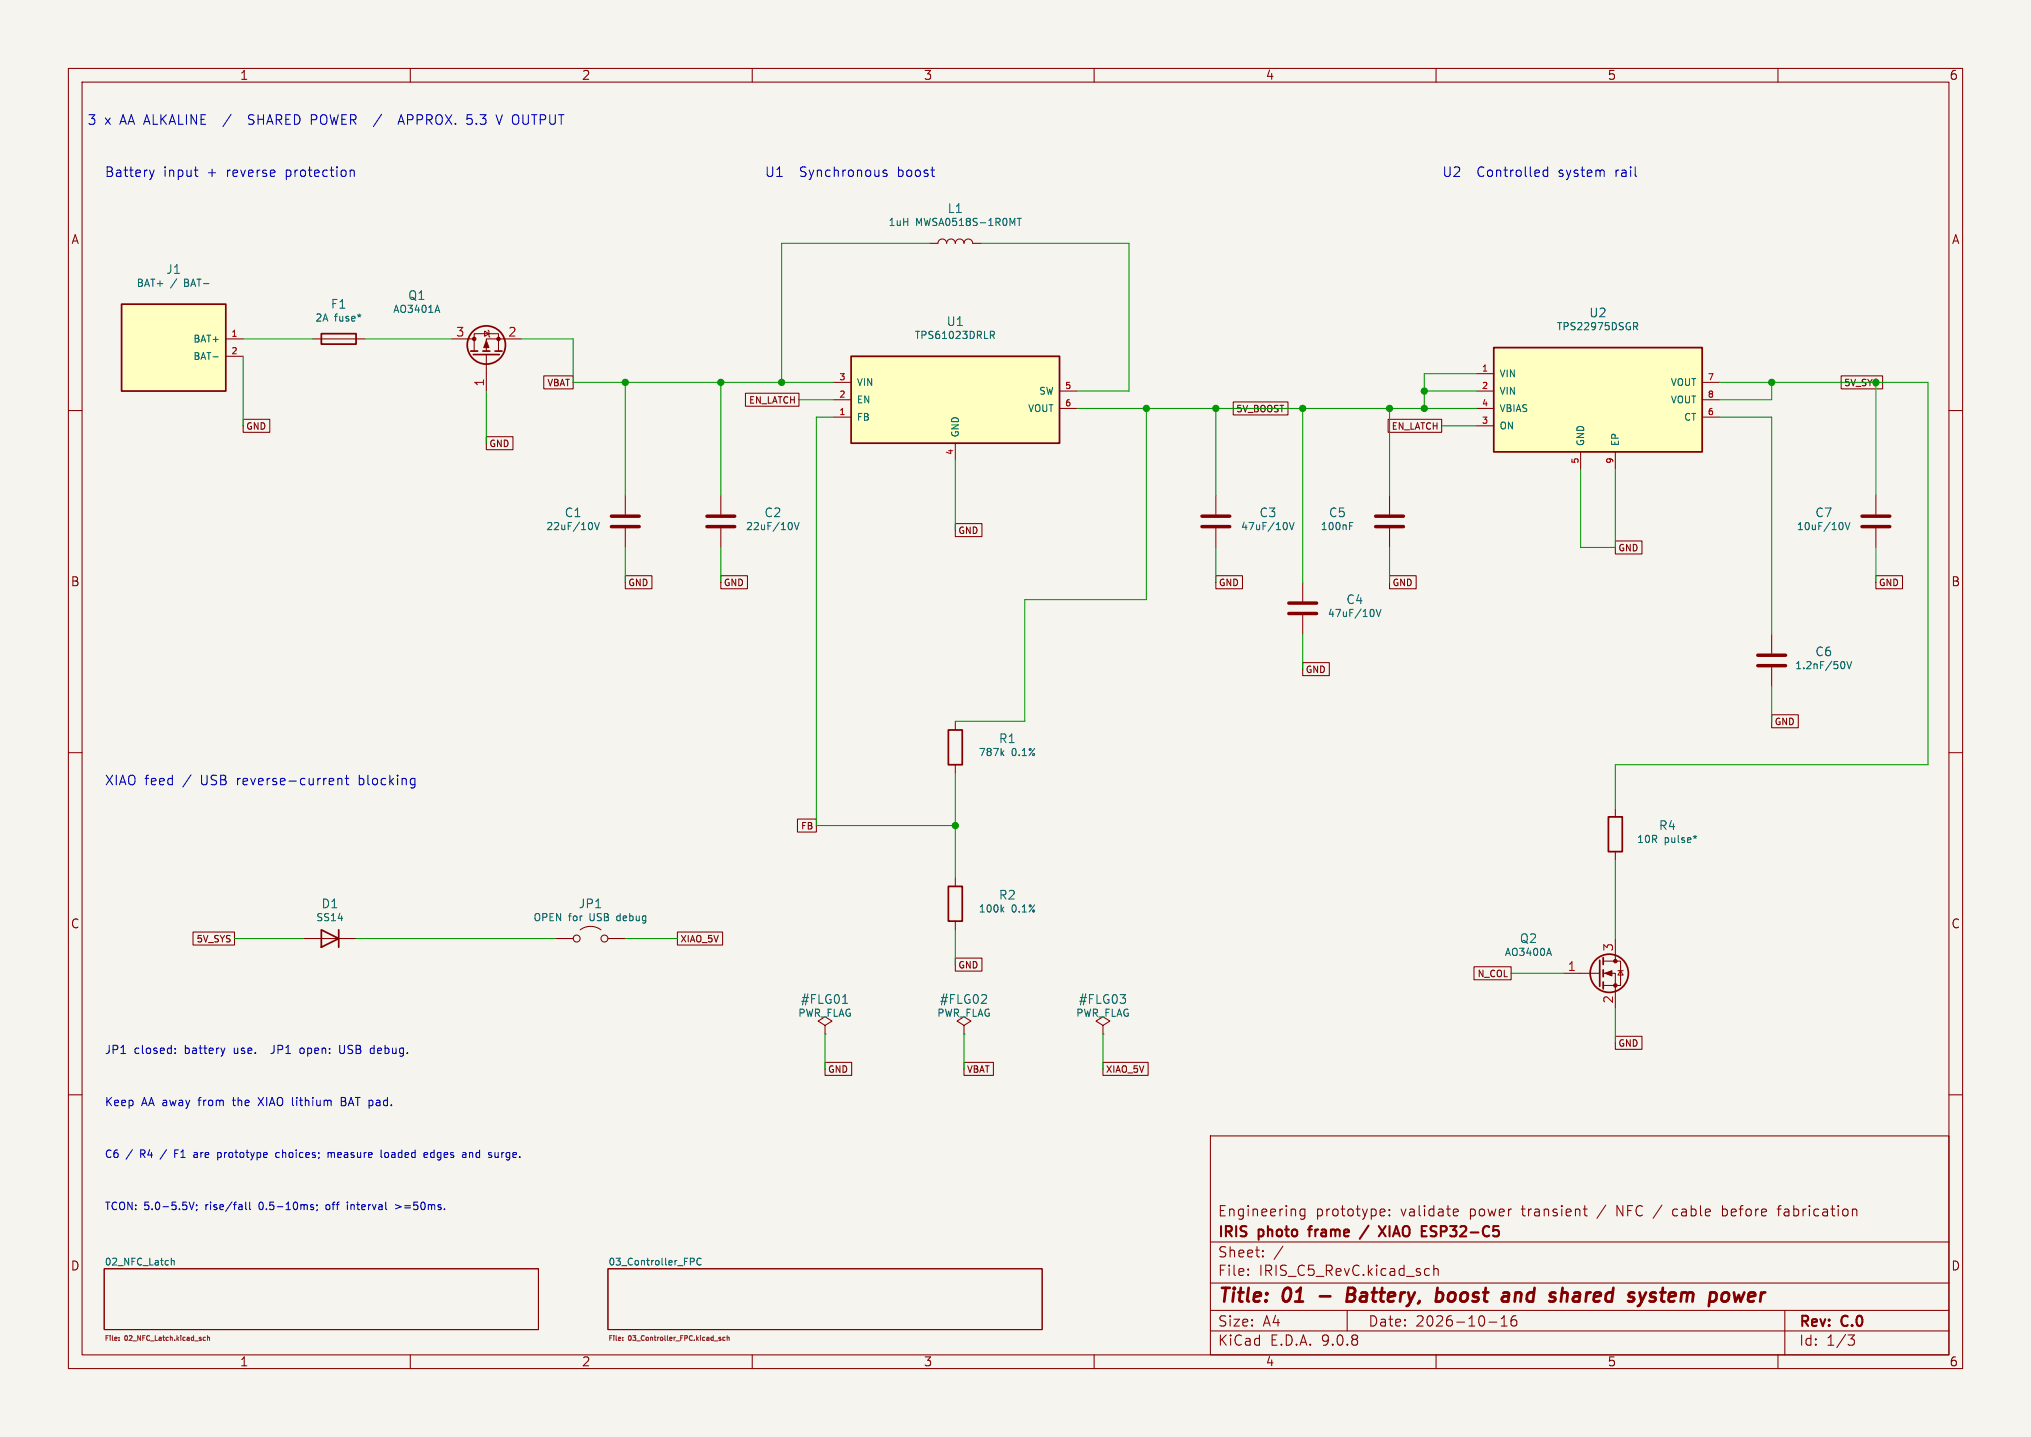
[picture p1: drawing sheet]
(kicad_sch (version 20250114) (generator "eeschema") (generator_version "9.0") (paper "A4") (title_block (title "01 - Battery, boost and shared system power") (date "2026-10-16") (rev "C.0") (company "IRIS photo frame / XIAO ESP32-C5") (comment 1 "Engineering prototype: validate power transient / NFC / cable before fabrication"))
(lib_symbols
(symbol "Device:C" (pin_numbers (hide yes)) (pin_names (offset 0.254)) (exclude_from_sim no) (in_bom yes) (on_board yes) (property "Reference" "C" (at 0.635 2.54 0) (effects (font (size 1.27 1.27)) (justify left))) (property "Value" "C" (at 0.635 -2.54 0) (effects (font (size 1.27 1.27)) (justify left))) (property "Footprint" "" (at 0.9652 -3.81 0) (effects (font (size 1.27 1.27)) (hide yes))) (property "Datasheet" "~" (at 0 0 0) (effects (font (size 1.27 1.27)) (hide yes))) (property "Description" "Unpolarized capacitor" (at 0 0 0) (effects (font (size 1.27 1.27)) (hide yes))) (property "ki_keywords" "cap capacitor" (at 0 0 0) (effects (font (size 1.27 1.27)) (hide yes))) (property "ki_fp_filters" "C_*" (at 0 0 0) (effects (font (size 1.27 1.27)) (hide yes))) (symbol "C_0_1" (polyline (pts (xy -2.032 0.762) (xy 2.032 0.762)) (stroke (width 0.508) (type default)) (fill (type none))) (polyline (pts (xy -2.032 -0.762) (xy 2.032 -0.762)) (stroke (width 0.508) (type default)) (fill (type none)))) (symbol "C_1_1" (pin passive line (at 0 3.81 270) (length 2.794) (name "~" (effects (font (size 1.27 1.27)))) (number "1" (effects (font (size 1.27 1.27))))) (pin passive line (at 0 -3.81 90) (length 2.794) (name "~" (effects (font (size 1.27 1.27)))) (number "2" (effects (font (size 1.27 1.27)))))) (embedded_fonts no))
(symbol "Device:D" (pin_numbers (hide yes)) (pin_names (offset 1.016) (hide yes)) (exclude_from_sim no) (in_bom yes) (on_board yes) (property "Reference" "D" (at 0 2.54 0) (effects (font (size 1.27 1.27)))) (property "Value" "D" (at 0 -2.54 0) (effects (font (size 1.27 1.27)))) (property "Footprint" "" (at 0 0 0) (effects (font (size 1.27 1.27)) (hide yes))) (property "Datasheet" "~" (at 0 0 0) (effects (font (size 1.27 1.27)) (hide yes))) (property "Description" "Diode" (at 0 0 0) (effects (font (size 1.27 1.27)) (hide yes))) (property "Sim.Device" "D" (at 0 0 0) (effects (font (size 1.27 1.27)) (hide yes))) (property "Sim.Pins" "1=K 2=A" (at 0 0 0) (effects (font (size 1.27 1.27)) (hide yes))) (property "ki_keywords" "diode" (at 0 0 0) (effects (font (size 1.27 1.27)) (hide yes))) (property "ki_fp_filters" "TO-???* *_Diode_* *SingleDiode* D_*" (at 0 0 0) (effects (font (size 1.27 1.27)) (hide yes))) (symbol "D_0_1" (polyline (pts (xy -1.27 1.27) (xy -1.27 -1.27)) (stroke (width 0.254) (type default)) (fill (type none))) (polyline (pts (xy 1.27 1.27) (xy 1.27 -1.27) (xy -1.27 0) (xy 1.27 1.27)) (stroke (width 0.254) (type default)) (fill (type none))) (polyline (pts (xy 1.27 0) (xy -1.27 0)) (stroke (width 0) (type default)) (fill (type none)))) (symbol "D_1_1" (pin passive line (at -3.81 0 0) (length 2.54) (name "K" (effects (font (size 1.27 1.27)))) (number "1" (effects (font (size 1.27 1.27))))) (pin passive line (at 3.81 0 180) (length 2.54) (name "A" (effects (font (size 1.27 1.27)))) (number "2" (effects (font (size 1.27 1.27)))))) (embedded_fonts no))
(symbol "Device:Fuse" (pin_numbers (hide yes)) (pin_names (offset 0)) (exclude_from_sim no) (in_bom yes) (on_board yes) (property "Reference" "F" (at 2.032 0 90) (effects (font (size 1.27 1.27)))) (property "Value" "Fuse" (at -1.905 0 90) (effects (font (size 1.27 1.27)))) (property "Footprint" "" (at -1.778 0 90) (effects (font (size 1.27 1.27)) (hide yes))) (property "Datasheet" "~" (at 0 0 0) (effects (font (size 1.27 1.27)) (hide yes))) (property "Description" "Fuse" (at 0 0 0) (effects (font (size 1.27 1.27)) (hide yes))) (property "ki_keywords" "fuse" (at 0 0 0) (effects (font (size 1.27 1.27)) (hide yes))) (property "ki_fp_filters" "*Fuse*" (at 0 0 0) (effects (font (size 1.27 1.27)) (hide yes))) (symbol "Fuse_0_1" (rectangle (start -0.762 -2.54) (end 0.762 2.54) (stroke (width 0.254) (type default)) (fill (type none))) (polyline (pts (xy 0 2.54) (xy 0 -2.54)) (stroke (width 0) (type default)) (fill (type none)))) (symbol "Fuse_1_1" (pin passive line (at 0 3.81 270) (length 1.27) (name "~" (effects (font (size 1.27 1.27)))) (number "1" (effects (font (size 1.27 1.27))))) (pin passive line (at 0 -3.81 90) (length 1.27) (name "~" (effects (font (size 1.27 1.27)))) (number "2" (effects (font (size 1.27 1.27)))))) (embedded_fonts no))
(symbol "Device:L" (pin_numbers (hide yes)) (pin_names (offset 1.016) (hide yes)) (exclude_from_sim no) (in_bom yes) (on_board yes) (property "Reference" "L" (at -1.27 0 90) (effects (font (size 1.27 1.27)))) (property "Value" "L" (at 1.905 0 90) (effects (font (size 1.27 1.27)))) (property "Footprint" "" (at 0 0 0) (effects (font (size 1.27 1.27)) (hide yes))) (property "Datasheet" "~" (at 0 0 0) (effects (font (size 1.27 1.27)) (hide yes))) (property "Description" "Inductor" (at 0 0 0) (effects (font (size 1.27 1.27)) (hide yes))) (property "ki_keywords" "inductor choke coil reactor magnetic" (at 0 0 0) (effects (font (size 1.27 1.27)) (hide yes))) (property "ki_fp_filters" "Choke_* *Coil* Inductor_* L_*" (at 0 0 0) (effects (font (size 1.27 1.27)) (hide yes))) (symbol "L_0_1" (arc (start 0 2.54) (mid 0.6323 1.905) (end 0 1.27) (stroke (width 0) (type default)) (fill (type none))) (arc (start 0 1.27) (mid 0.6323 0.635) (end 0 0) (stroke (width 0) (type default)) (fill (type none))) (arc (start 0 0) (mid 0.6323 -0.635) (end 0 -1.27) (stroke (width 0) (type default)) (fill (type none))) (arc (start 0 -1.27) (mid 0.6323 -1.905) (end 0 -2.54) (stroke (width 0) (type default)) (fill (type none)))) (symbol "L_1_1" (pin passive line (at 0 3.81 270) (length 1.27) (name "1" (effects (font (size 1.27 1.27)))) (number "1" (effects (font (size 1.27 1.27))))) (pin passive line (at 0 -3.81 90) (length 1.27) (name "2" (effects (font (size 1.27 1.27)))) (number "2" (effects (font (size 1.27 1.27)))))) (embedded_fonts no))
(symbol "Device:R" (pin_numbers (hide yes)) (pin_names (offset 0)) (exclude_from_sim no) (in_bom yes) (on_board yes) (property "Reference" "R" (at 2.032 0 90) (effects (font (size 1.27 1.27)))) (property "Value" "R" (at 0 0 90) (effects (font (size 1.27 1.27)))) (property "Footprint" "" (at -1.778 0 90) (effects (font (size 1.27 1.27)) (hide yes))) (property "Datasheet" "~" (at 0 0 0) (effects (font (size 1.27 1.27)) (hide yes))) (property "Description" "Resistor" (at 0 0 0) (effects (font (size 1.27 1.27)) (hide yes))) (property "ki_keywords" "R res resistor" (at 0 0 0) (effects (font (size 1.27 1.27)) (hide yes))) (property "ki_fp_filters" "R_*" (at 0 0 0) (effects (font (size 1.27 1.27)) (hide yes))) (symbol "R_0_1" (rectangle (start -1.016 -2.54) (end 1.016 2.54) (stroke (width 0.254) (type default)) (fill (type none)))) (symbol "R_1_1" (pin passive line (at 0 3.81 270) (length 1.27) (name "~" (effects (font (size 1.27 1.27)))) (number "1" (effects (font (size 1.27 1.27))))) (pin passive line (at 0 -3.81 90) (length 1.27) (name "~" (effects (font (size 1.27 1.27)))) (number "2" (effects (font (size 1.27 1.27)))))) (embedded_fonts no))
(symbol "IRIS_RevC:Battery_Wires" (pin_names (offset 0.762)) (in_bom yes) (on_board yes) (property "Reference" "U" (at 0 9.35 0) (effects (font (size 1.27 1.27)))) (property "Value" "Battery_Wires" (at 0 7.35 0) (effects (font (size 1 1)))) (symbol "Battery_Wires_0_1" (rectangle (start -7.62 6.35) (end 7.62 -6.35) (stroke (width 0.254) (type default)) (fill (type background)))) (symbol "Battery_Wires_1_1" (pin passive line (at 10.16 1.27 180) (length 2.54) (name "BAT+" (effects (font (size 1 1)))) (number "1" (effects (font (size 0.9 0.9))))) (pin passive line (at 10.16 -1.27 180) (length 2.54) (name "BAT-" (effects (font (size 1 1)))) (number "2" (effects (font (size 0.9 0.9)))))))
(symbol "IRIS_RevC:TPS22975" (pin_names (offset 0.762)) (in_bom yes) (on_board yes) (property "Reference" "U" (at 0 10.620000000000001 0) (effects (font (size 1.27 1.27)))) (property "Value" "TPS22975" (at 0 8.620000000000001 0) (effects (font (size 1 1)))) (symbol "TPS22975_0_1" (rectangle (start -15.24 7.62) (end 15.24 -7.62) (stroke (width 0.254) (type default)) (fill (type background)))) (symbol "TPS22975_1_1" (pin power_in line (at -17.78 3.81 0) (length 2.54) (name "VIN" (effects (font (size 1 1)))) (number "1" (effects (font (size 0.9 0.9))))) (pin passive line (at -17.78 1.27 0) (length 2.54) (name "VIN" (effects (font (size 1 1)))) (number "2" (effects (font (size 0.9 0.9))))) (pin power_in line (at -17.78 -1.27 0) (length 2.54) (name "VBIAS" (effects (font (size 1 1)))) (number "4" (effects (font (size 0.9 0.9))))) (pin input line (at -17.78 -3.81 0) (length 2.54) (name "ON" (effects (font (size 1 1)))) (number "3" (effects (font (size 0.9 0.9))))) (pin power_out line (at 17.78 2.54 180) (length 2.54) (name "VOUT" (effects (font (size 1 1)))) (number "7" (effects (font (size 0.9 0.9))))) (pin passive line (at 17.78 0.0 180) (length 2.54) (name "VOUT" (effects (font (size 1 1)))) (number "8" (effects (font (size 0.9 0.9))))) (pin passive line (at 17.78 -2.54 180) (length 2.54) (name "CT" (effects (font (size 1 1)))) (number "6" (effects (font (size 0.9 0.9))))) (pin power_in line (at -2.54 -10.16 90) (length 2.54) (name "GND" (effects (font (size 1 1)))) (number "5" (effects (font (size 0.9 0.9))))) (pin power_in line (at 2.54 -10.16 90) (length 2.54) (name "EP" (effects (font (size 1 1)))) (number "9" (effects (font (size 0.9 0.9)))))))
(symbol "IRIS_RevC:TPS61023" (pin_names (offset 0.762)) (in_bom yes) (on_board yes) (property "Reference" "U" (at 0 9.35 0) (effects (font (size 1.27 1.27)))) (property "Value" "TPS61023" (at 0 7.35 0) (effects (font (size 1 1)))) (symbol "TPS61023_0_1" (rectangle (start -15.24 6.35) (end 15.24 -6.35) (stroke (width 0.254) (type default)) (fill (type background)))) (symbol "TPS61023_1_1" (pin power_in line (at -17.78 2.54 0) (length 2.54) (name "VIN" (effects (font (size 1 1)))) (number "3" (effects (font (size 0.9 0.9))))) (pin input line (at -17.78 0.0 0) (length 2.54) (name "EN" (effects (font (size 1 1)))) (number "2" (effects (font (size 0.9 0.9))))) (pin input line (at -17.78 -2.54 0) (length 2.54) (name "FB" (effects (font (size 1 1)))) (number "1" (effects (font (size 0.9 0.9))))) (pin power_out line (at 17.78 1.27 180) (length 2.54) (name "SW" (effects (font (size 1 1)))) (number "5" (effects (font (size 0.9 0.9))))) (pin power_out line (at 17.78 -1.27 180) (length 2.54) (name "VOUT" (effects (font (size 1 1)))) (number "6" (effects (font (size 0.9 0.9))))) (pin power_in line (at 0.0 -8.89 90) (length 2.54) (name "GND" (effects (font (size 1 1)))) (number "4" (effects (font (size 0.9 0.9)))))))
(symbol "Jumper:Jumper_2_Open" (pin_numbers (hide yes)) (pin_names (offset 0) (hide yes)) (exclude_from_sim no) (in_bom yes) (on_board yes) (property "Reference" "JP" (at 0 2.794 0) (effects (font (size 1.27 1.27)))) (property "Value" "Jumper_2_Open" (at 0 -2.286 0) (effects (font (size 1.27 1.27)))) (property "Footprint" "" (at 0 0 0) (effects (font (size 1.27 1.27)) (hide yes))) (property "Datasheet" "~" (at 0 0 0) (effects (font (size 1.27 1.27)) (hide yes))) (property "Description" "Jumper, 2-pole, open" (at 0 0 0) (effects (font (size 1.27 1.27)) (hide yes))) (property "ki_keywords" "Jumper SPST" (at 0 0 0) (effects (font (size 1.27 1.27)) (hide yes))) (property "ki_fp_filters" "Jumper* TestPoint*2Pads* TestPoint*Bridge*" (at 0 0 0) (effects (font (size 1.27 1.27)) (hide yes))) (symbol "Jumper_2_Open_0_0" (circle (center -2.032 0) (radius 0.508) (stroke (width 0) (type default)) (fill (type none))) (circle (center 2.032 0) (radius 0.508) (stroke (width 0) (type default)) (fill (type none)))) (symbol "Jumper_2_Open_0_1" (arc (start -1.524 1.27) (mid 0 1.778) (end 1.524 1.27) (stroke (width 0) (type default)) (fill (type none)))) (symbol "Jumper_2_Open_1_1" (pin passive line (at -5.08 0 0) (length 2.54) (name "A" (effects (font (size 1.27 1.27)))) (number "1" (effects (font (size 1.27 1.27))))) (pin passive line (at 5.08 0 180) (length 2.54) (name "B" (effects (font (size 1.27 1.27)))) (number "2" (effects (font (size 1.27 1.27)))))) (embedded_fonts no))
(symbol "Transistor_FET:AO3400A" (pin_names (offset 0) (hide yes)) (exclude_from_sim no) (in_bom yes) (on_board yes) (symbol "AO3400A_0_1" (polyline (pts (xy 0.254 1.905) (xy 0.254 -1.905)) (stroke (width 0.254) (type default)) (fill (type none))) (polyline (pts (xy 0.254 0) (xy -2.54 0)) (stroke (width 0) (type default)) (fill (type none))) (polyline (pts (xy 0.762 2.286) (xy 0.762 1.27)) (stroke (width 0.254) (type default)) (fill (type none))) (polyline (pts (xy 0.762 0.508) (xy 0.762 -0.508)) (stroke (width 0.254) (type default)) (fill (type none))) (polyline (pts (xy 0.762 -1.27) (xy 0.762 -2.286)) (stroke (width 0.254) (type default)) (fill (type none))) (polyline (pts (xy 0.762 -1.778) (xy 3.302 -1.778) (xy 3.302 1.778) (xy 0.762 1.778)) (stroke (width 0) (type default)) (fill (type none))) (polyline (pts (xy 1.016 0) (xy 2.032 0.381) (xy 2.032 -0.381) (xy 1.016 0)) (stroke (width 0) (type default)) (fill (type outline))) (circle (center 1.651 0) (radius 2.794) (stroke (width 0.254) (type default)) (fill (type none))) (polyline (pts (xy 2.54 2.54) (xy 2.54 1.778)) (stroke (width 0) (type default)) (fill (type none))) (circle (center 2.54 1.778) (radius 0.254) (stroke (width 0) (type default)) (fill (type outline))) (circle (center 2.54 -1.778) (radius 0.254) (stroke (width 0) (type default)) (fill (type outline))) (polyline (pts (xy 2.54 -2.54) (xy 2.54 0) (xy 0.762 0)) (stroke (width 0) (type default)) (fill (type none))) (polyline (pts (xy 2.921 0.381) (xy 3.683 0.381)) (stroke (width 0) (type default)) (fill (type none))) (polyline (pts (xy 3.302 0.381) (xy 2.921 -0.254) (xy 3.683 -0.254) (xy 3.302 0.381)) (stroke (width 0) (type default)) (fill (type none)))) (symbol "AO3400A_1_1" (pin input line (at -5.08 0 0) (length 2.54) (name "G" (effects (font (size 1.27 1.27)))) (number "1" (effects (font (size 1.27 1.27))))) (pin passive line (at 2.54 5.08 270) (length 2.54) (name "D" (effects (font (size 1.27 1.27)))) (number "3" (effects (font (size 1.27 1.27))))) (pin passive line (at 2.54 -5.08 90) (length 2.54) (name "S" (effects (font (size 1.27 1.27)))) (number "2" (effects (font (size 1.27 1.27)))))) (embedded_fonts no) (property "Reference" "Q" (at 5.08 1.905 0) (effects (font (size 1.27 1.27)) (justify left))) (property "Value" "AO3400A" (at 5.08 0 0) (effects (font (size 1.27 1.27)) (justify left))) (property "Footprint" "Package_TO_SOT_SMD:SOT-23" (at 5.08 -1.905 0) (effects (font (size 1.27 1.27) (italic yes)) (justify left) (hide yes))) (property "Datasheet" "http://www.aosmd.com/pdfs/datasheet/AO3400A.pdf" (at 5.08 -3.81 0) (effects (font (size 1.27 1.27)) (justify left) (hide yes))) (property "Description" "30V Vds, 5.7A Id, N-Channel MOSFET, SOT-23" (at 0 0 0) (effects (font (size 1.27 1.27)) (hide yes))) (property "ki_keywords" "N-Channel MOSFET" (at 0 0 0) (effects (font (size 1.27 1.27)) (hide yes))) (property "ki_fp_filters" "SOT?23*" (at 0 0 0) (effects (font (size 1.27 1.27)) (hide yes))))
(symbol "Transistor_FET:AO3401A" (pin_names (hide yes)) (exclude_from_sim no) (in_bom yes) (on_board yes) (symbol "AO3401A_0_1" (polyline (pts (xy 0.254 1.905) (xy 0.254 -1.905)) (stroke (width 0.254) (type default)) (fill (type none))) (polyline (pts (xy 0.254 0) (xy -2.54 0)) (stroke (width 0) (type default)) (fill (type none))) (polyline (pts (xy 0.762 2.286) (xy 0.762 1.27)) (stroke (width 0.254) (type default)) (fill (type none))) (polyline (pts (xy 0.762 1.778) (xy 3.302 1.778) (xy 3.302 -1.778) (xy 0.762 -1.778)) (stroke (width 0) (type default)) (fill (type none))) (polyline (pts (xy 0.762 0.508) (xy 0.762 -0.508)) (stroke (width 0.254) (type default)) (fill (type none))) (polyline (pts (xy 0.762 -1.27) (xy 0.762 -2.286)) (stroke (width 0.254) (type default)) (fill (type none))) (circle (center 1.651 0) (radius 2.794) (stroke (width 0.254) (type default)) (fill (type none))) (polyline (pts (xy 2.286 0) (xy 1.27 0.381) (xy 1.27 -0.381) (xy 2.286 0)) (stroke (width 0) (type default)) (fill (type outline))) (polyline (pts (xy 2.54 2.54) (xy 2.54 1.778)) (stroke (width 0) (type default)) (fill (type none))) (circle (center 2.54 1.778) (radius 0.254) (stroke (width 0) (type default)) (fill (type outline))) (circle (center 2.54 -1.778) (radius 0.254) (stroke (width 0) (type default)) (fill (type outline))) (polyline (pts (xy 2.54 -2.54) (xy 2.54 0) (xy 0.762 0)) (stroke (width 0) (type default)) (fill (type none))) (polyline (pts (xy 2.794 -0.508) (xy 2.921 -0.381) (xy 3.683 -0.381) (xy 3.81 -0.254)) (stroke (width 0) (type default)) (fill (type none))) (polyline (pts (xy 3.302 -0.381) (xy 2.921 0.254) (xy 3.683 0.254) (xy 3.302 -0.381)) (stroke (width 0) (type default)) (fill (type none)))) (symbol "AO3401A_1_1" (pin input line (at -5.08 0 0) (length 2.54) (name "G" (effects (font (size 1.27 1.27)))) (number "1" (effects (font (size 1.27 1.27))))) (pin passive line (at 2.54 5.08 270) (length 2.54) (name "D" (effects (font (size 1.27 1.27)))) (number "3" (effects (font (size 1.27 1.27))))) (pin passive line (at 2.54 -5.08 90) (length 2.54) (name "S" (effects (font (size 1.27 1.27)))) (number "2" (effects (font (size 1.27 1.27)))))) (embedded_fonts no) (property "Reference" "Q" (at 5.08 1.905 0) (effects (font (size 1.27 1.27)) (justify left))) (property "Value" "AO3401A" (at 5.08 0 0) (effects (font (size 1.27 1.27)) (justify left))) (property "Footprint" "Package_TO_SOT_SMD:SOT-23" (at 5.08 -1.905 0) (effects (font (size 1.27 1.27) (italic yes)) (justify left) (hide yes))) (property "Datasheet" "http://www.aosmd.com/pdfs/datasheet/AO3401A.pdf" (at 5.08 -3.81 0) (effects (font (size 1.27 1.27)) (justify left) (hide yes))) (property "Description" "-4.0A Id, -30V Vds, P-Channel MOSFET, SOT-23" (at 0 0 0) (effects (font (size 1.27 1.27)) (hide yes))) (property "ki_keywords" "P-Channel MOSFET" (at 0 0 0) (effects (font (size 1.27 1.27)) (hide yes))) (property "ki_fp_filters" "SOT?23*" (at 0 0 0) (effects (font (size 1.27 1.27)) (hide yes))))
(symbol "power:PWR_FLAG" (power) (pin_numbers (hide yes)) (pin_names (offset 0) (hide yes)) (exclude_from_sim no) (in_bom yes) (on_board yes) (property "Reference" "#FLG" (at 0 1.905 0) (effects (font (size 1.27 1.27)) (hide yes))) (property "Value" "PWR_FLAG" (at 0 3.81 0) (effects (font (size 1.27 1.27)))) (property "Footprint" "" (at 0 0 0) (effects (font (size 1.27 1.27)) (hide yes))) (property "Datasheet" "~" (at 0 0 0) (effects (font (size 1.27 1.27)) (hide yes))) (property "Description" "Special symbol for telling ERC where power comes from" (at 0 0 0) (effects (font (size 1.27 1.27)) (hide yes))) (property "ki_keywords" "flag power" (at 0 0 0) (effects (font (size 1.27 1.27)) (hide yes))) (symbol "PWR_FLAG_0_0" (pin power_out line (at 0 0 90) (length 0) (name "~" (effects (font (size 1.27 1.27)))) (number "1" (effects (font (size 1.27 1.27)))))) (symbol "PWR_FLAG_0_1" (polyline (pts (xy 0 0) (xy 0 1.27) (xy -1.016 1.905) (xy 0 2.54) (xy 1.016 1.905) (xy 0 1.27)) (stroke (width 0) (type default)) (fill (type none)))) (embedded_fonts no)))
(text "3 x AA ALKALINE  /  SHARED POWER  /  APPROX. 5.3 V OUTPUT" (at 12.7 17.78 0) (effects (font (size 1.4 1.4)) (justify left)))
(text "Battery input + reverse protection" (at 15.24 25.4 0) (effects (font (size 1.4 1.4)) (justify left)))
(text "U1  Synchronous boost" (at 111.76 25.4 0) (effects (font (size 1.4 1.4)) (justify left)))
(text "U2  Controlled system rail" (at 210.82 25.4 0) (effects (font (size 1.4 1.4)) (justify left)))
(symbol (lib_id "IRIS_RevC:Battery_Wires") (at 25.4 50.8 0) (unit 1) (in_bom yes) (on_board yes) (dnp no)(property "Reference" "J1" (at 25.4 39.37 0) (effects (font (size 1.27 1.27)) )) (property "Value" "BAT+ / BAT-" (at 25.4 41.37 0) (effects (font (size 1.05 1.05)) )) (property "Footprint" "IRIS_Local:Battery_Wire_2P" (at 25.4 50.8 0) (effects (font (size 1 1)) hide))(pin "1")(pin "2"))
(symbol (lib_id "Device:Fuse") (at 49.53 49.53 90) (unit 1) (in_bom yes) (on_board yes) (dnp no)(property "Reference" "F1" (at 49.53 44.45 90) (effects (font (size 1.27 1.27)) )) (property "Value" "2A fuse*" (at 49.53 46.45 90) (effects (font (size 1.05 1.05)) )) (property "Footprint" "Fuse:Fuse_1206_3216Metric" (at 49.53 49.53 90) (effects (font (size 1 1)) hide))(pin "1")(pin "2"))
(symbol (lib_id "Transistor_FET:AO3401A") (at 71.12 52.07 90) (unit 1) (in_bom yes) (on_board yes) (dnp no)(property "Reference" "Q1" (at 60.96 43.18 90) (effects (font (size 1.27 1.27)) )) (property "Value" "AO3401A" (at 60.96 45.18 90) (effects (font (size 1.05 1.05)) )) (property "Footprint" "Package_TO_SOT_SMD:SOT-23" (at 71.12 52.07 90) (effects (font (size 1 1)) hide))(pin "1")(pin "3")(pin "2"))
(global_label "GND" (shape passive) (at 35.56 62.23 0) (effects (font (size 0.95 0.95)) (justify left)))
(global_label "GND" (shape passive) (at 71.12 64.77 0) (effects (font (size 0.95 0.95)) (justify left)))
(symbol (lib_id "IRIS_RevC:TPS61023") (at 139.7 58.42 0) (unit 1) (in_bom yes) (on_board yes) (dnp no)(property "Reference" "U1" (at 139.7 46.99 0) (effects (font (size 1.27 1.27)) )) (property "Value" "TPS61023DRLR" (at 139.7 48.99 0) (effects (font (size 1.05 1.05)) )) (property "Footprint" "IRIS_Local:TI_DRL0006A" (at 139.7 58.42 0) (effects (font (size 1 1)) hide))(pin "3")(pin "2")(pin "1")(pin "5")(pin "6")(pin "4"))
(symbol (lib_id "Device:L") (at 139.7 35.56 90) (unit 1) (in_bom yes) (on_board yes) (dnp no)(property "Reference" "L1" (at 139.7 30.480000000000004 90) (effects (font (size 1.27 1.27)) )) (property "Value" "1uH MWSA0518S-1R0MT" (at 139.7 32.480000000000004 90) (effects (font (size 1.05 1.05)) )) (property "Footprint" "IRIS_Local:Sunlord_MWSA0518S" (at 139.7 35.56 90) (effects (font (size 1 1)) hide))(pin "1")(pin "2"))
(symbol (lib_id "Device:C") (at 91.44 76.2 0) (unit 1) (in_bom yes) (on_board yes) (dnp no)(property "Reference" "C1" (at 83.82 74.93 0) (effects (font (size 1.27 1.27)) )) (property "Value" "22uF/10V" (at 83.82 76.93 0) (effects (font (size 1.05 1.05)) )) (property "Footprint" "Capacitor_SMD:C_0805_2012Metric" (at 91.44 76.2 0) (effects (font (size 1 1)) hide))(pin "1")(pin "2"))
(symbol (lib_id "Device:C") (at 105.41 76.2 0) (unit 1) (in_bom yes) (on_board yes) (dnp no)(property "Reference" "C2" (at 113.03 74.93 0) (effects (font (size 1.27 1.27)) )) (property "Value" "22uF/10V" (at 113.03 76.93 0) (effects (font (size 1.05 1.05)) )) (property "Footprint" "Capacitor_SMD:C_0805_2012Metric" (at 105.41 76.2 0) (effects (font (size 1 1)) hide))(pin "1")(pin "2"))
(junction (at 91.44 55.88) (diameter 0) (color 0 0 0 0))
(global_label "GND" (shape passive) (at 91.44 85.09 0) (effects (font (size 0.95 0.95)) (justify left)))
(junction (at 105.41 55.88) (diameter 0) (color 0 0 0 0))
(global_label "GND" (shape passive) (at 105.41 85.09 0) (effects (font (size 0.95 0.95)) (justify left)))
(global_label "VBAT" (shape passive) (at 83.82 55.88 180) (effects (font (size 0.95 0.95)) (justify right)))
(junction (at 114.3 55.88) (diameter 0) (color 0 0 0 0))
(global_label "EN_LATCH" (shape passive) (at 116.84 58.42 180) (effects (font (size 0.95 0.95)) (justify right)))
(global_label "GND" (shape passive) (at 139.7 77.47 0) (effects (font (size 0.95 0.95)) (justify left)))
(symbol (lib_id "IRIS_RevC:TPS22975") (at 233.68 58.42 0) (unit 1) (in_bom yes) (on_board yes) (dnp no)(property "Reference" "U2" (at 233.68 45.720000000000006 0) (effects (font (size 1.27 1.27)) )) (property "Value" "TPS22975DSGR" (at 233.68 47.720000000000006 0) (effects (font (size 1.05 1.05)) )) (property "Footprint" "IRIS_Local:Texas_DSG0008A_WSON-8-1EP_2x2mm_P0.5mm_EP0.9x1.6mm" (at 233.68 58.42 0) (effects (font (size 1 1)) hide))(pin "1")(pin "2")(pin "4")(pin "3")(pin "7")(pin "8")(pin "6")(pin "5")(pin "9"))
(global_label "5V_BOOST" (shape passive) (at 180.34 59.69 0) (effects (font (size 0.95 0.95)) (justify left)))
(junction (at 208.28 59.69) (diameter 0) (color 0 0 0 0))
(junction (at 208.28 57.15) (diameter 0) (color 0 0 0 0))
(symbol (lib_id "Device:C") (at 177.8 76.2 0) (unit 1) (in_bom yes) (on_board yes) (dnp no)(property "Reference" "C3" (at 185.42000000000002 74.93 0) (effects (font (size 1.27 1.27)) )) (property "Value" "47uF/10V" (at 185.42000000000002 76.93 0) (effects (font (size 1.05 1.05)) )) (property "Footprint" "Capacitor_SMD:C_1206_3216Metric" (at 177.8 76.2 0) (effects (font (size 1 1)) hide))(pin "1")(pin "2"))
(junction (at 177.8 59.69) (diameter 0) (color 0 0 0 0))
(global_label "GND" (shape passive) (at 177.8 85.09 0) (effects (font (size 0.95 0.95)) (justify left)))
(symbol (lib_id "Device:C") (at 190.5 88.9 0) (unit 1) (in_bom yes) (on_board yes) (dnp no)(property "Reference" "C4" (at 198.12 87.63000000000001 0) (effects (font (size 1.27 1.27)) )) (property "Value" "47uF/10V" (at 198.12 89.63000000000001 0) (effects (font (size 1.05 1.05)) )) (property "Footprint" "Capacitor_SMD:C_1206_3216Metric" (at 190.5 88.9 0) (effects (font (size 1 1)) hide))(pin "1")(pin "2"))
(junction (at 190.5 59.69) (diameter 0) (color 0 0 0 0))
(global_label "GND" (shape passive) (at 190.5 97.79 0) (effects (font (size 0.95 0.95)) (justify left)))
(symbol (lib_id "Device:C") (at 203.2 76.2 0) (unit 1) (in_bom yes) (on_board yes) (dnp no)(property "Reference" "C5" (at 195.58 74.93 0) (effects (font (size 1.27 1.27)) )) (property "Value" "100nF" (at 195.58 76.93 0) (effects (font (size 1.05 1.05)) )) (property "Footprint" "Capacitor_SMD:C_0603_1608Metric" (at 203.2 76.2 0) (effects (font (size 1 1)) hide))(pin "1")(pin "2"))
(junction (at 203.2 59.69) (diameter 0) (color 0 0 0 0))
(global_label "GND" (shape passive) (at 203.2 85.09 0) (effects (font (size 0.95 0.95)) (justify left)))
(global_label "EN_LATCH" (shape passive) (at 210.82 62.23 180) (effects (font (size 0.95 0.95)) (justify right)))
(symbol (lib_id "Device:R") (at 139.7 109.22 0) (unit 1) (in_bom yes) (on_board yes) (dnp no)(property "Reference" "R1" (at 147.32 107.95 0) (effects (font (size 1.27 1.27)) )) (property "Value" "787k 0.1%" (at 147.32 109.95 0) (effects (font (size 1.05 1.05)) )) (property "Footprint" "Resistor_SMD:R_0603_1608Metric" (at 139.7 109.22 0) (effects (font (size 1 1)) hide))(pin "1")(pin "2"))
(symbol (lib_id "Device:R") (at 139.7 132.08 0) (unit 1) (in_bom yes) (on_board yes) (dnp no)(property "Reference" "R2" (at 147.32 130.81 0) (effects (font (size 1.27 1.27)) )) (property "Value" "100k 0.1%" (at 147.32 132.81 0) (effects (font (size 1.05 1.05)) )) (property "Footprint" "Resistor_SMD:R_0603_1608Metric" (at 139.7 132.08 0) (effects (font (size 1 1)) hide))(pin "1")(pin "2"))
(junction (at 167.64 59.69) (diameter 0) (color 0 0 0 0))
(junction (at 139.7 120.65) (diameter 0) (color 0 0 0 0))
(global_label "FB" (shape passive) (at 119.38 120.65 180) (effects (font (size 0.95 0.95)) (justify right)))
(global_label "GND" (shape passive) (at 139.7 140.97 0) (effects (font (size 0.95 0.95)) (justify left)))
(junction (at 259.08 55.88) (diameter 0) (color 0 0 0 0))
(global_label "5V_SYS" (shape passive) (at 269.24 55.88 0) (effects (font (size 0.95 0.95)) (justify left)))
(symbol (lib_id "Device:C") (at 274.32 76.2 0) (unit 1) (in_bom yes) (on_board yes) (dnp no)(property "Reference" "C7" (at 266.7 74.93 0) (effects (font (size 1.27 1.27)) )) (property "Value" "10uF/10V" (at 266.7 76.93 0) (effects (font (size 1.05 1.05)) )) (property "Footprint" "Capacitor_SMD:C_0805_2012Metric" (at 274.32 76.2 0) (effects (font (size 1 1)) hide))(pin "1")(pin "2"))
(junction (at 274.32 55.88) (diameter 0) (color 0 0 0 0))
(global_label "GND" (shape passive) (at 274.32 85.09 0) (effects (font (size 0.95 0.95)) (justify left)))
(symbol (lib_id "Device:C") (at 259.08 96.52 0) (unit 1) (in_bom yes) (on_board yes) (dnp no)(property "Reference" "C6" (at 266.7 95.25 0) (effects (font (size 1.27 1.27)) )) (property "Value" "1.2nF/50V" (at 266.7 97.25 0) (effects (font (size 1.05 1.05)) )) (property "Footprint" "Capacitor_SMD:C_0603_1608Metric" (at 259.08 96.52 0) (effects (font (size 1 1)) hide))(pin "1")(pin "2"))
(global_label "GND" (shape passive) (at 259.08 105.41 0) (effects (font (size 0.95 0.95)) (justify left)))
(global_label "GND" (shape passive) (at 236.22 80.01 0) (effects (font (size 0.95 0.95)) (justify left)))
(symbol (lib_id "Device:R") (at 236.22 121.92 0) (unit 1) (in_bom yes) (on_board yes) (dnp no)(property "Reference" "R4" (at 243.84 120.65 0) (effects (font (size 1.27 1.27)) )) (property "Value" "10R pulse*" (at 243.84 122.65 0) (effects (font (size 1.05 1.05)) )) (property "Footprint" "Resistor_SMD:R_2512_6332Metric" (at 236.22 121.92 0) (effects (font (size 1 1)) hide))(pin "1")(pin "2"))
(symbol (lib_id "Transistor_FET:AO3400A") (at 233.68 142.24 0) (unit 1) (in_bom yes) (on_board yes) (dnp no)(property "Reference" "Q2" (at 223.52 137.16 0) (effects (font (size 1.27 1.27)) )) (property "Value" "AO3400A" (at 223.52 139.16 0) (effects (font (size 1.05 1.05)) )) (property "Footprint" "Package_TO_SOT_SMD:SOT-23" (at 233.68 142.24 0) (effects (font (size 1 1)) hide))(pin "1")(pin "3")(pin "2"))
(global_label "GND" (shape passive) (at 236.22 152.4 0) (effects (font (size 0.95 0.95)) (justify left)))
(global_label "N_COL" (shape passive) (at 220.98 142.24 180) (effects (font (size 0.95 0.95)) (justify right)))
(text "XIAO feed / USB reverse-current blocking" (at 15.24 114.3 0) (effects (font (size 1.4 1.4)) (justify left)))
(symbol (lib_id "Device:D") (at 48.26 137.16 180) (unit 1) (in_bom yes) (on_board yes) (dnp no)(property "Reference" "D1" (at 48.26 132.07999999999998 0) (effects (font (size 1.27 1.27)) )) (property "Value" "SS14" (at 48.26 134.07999999999998 0) (effects (font (size 1.05 1.05)) )) (property "Footprint" "Diode_SMD:D_SMA" (at 48.26 137.16 0) (effects (font (size 1 1)) hide))(pin "1")(pin "2"))
(symbol (lib_id "Jumper:Jumper_2_Open") (at 86.36 137.16 0) (unit 1) (in_bom yes) (on_board yes) (dnp no)(property "Reference" "JP1" (at 86.36 132.07999999999998 0) (effects (font (size 1.27 1.27)) )) (property "Value" "OPEN for USB debug" (at 86.36 134.07999999999998 0) (effects (font (size 1.05 1.05)) )) (property "Footprint" "Connector_PinHeader_2.54mm:PinHeader_1x02_P2.54mm_Vertical" (at 86.36 137.16 0) (effects (font (size 1 1)) hide))(pin "1")(pin "2"))
(global_label "5V_SYS" (shape passive) (at 34.29 137.16 180) (effects (font (size 0.95 0.95)) (justify right)))
(global_label "XIAO_5V" (shape passive) (at 99.06 137.16 0) (effects (font (size 0.95 0.95)) (justify left)))
(text "JP1 closed: battery use.  JP1 open: USB debug." (at 15.24 153.67 0) (effects (font (size 1.2 1.2)) (justify left)))
(text "Keep AA away from the XIAO lithium BAT pad." (at 15.24 161.29 0) (effects (font (size 1.2 1.2)) (justify left)))
(text "C6 / R4 / F1 are prototype choices; measure loaded edges and surge." (at 15.24 168.91 0) (effects (font (size 1.1 1.1)) (justify left)))
(text "TCON: 5.0-5.5V; rise/fall 0.5-10ms; off interval >=50ms." (at 15.24 176.53 0) (effects (font (size 1.1 1.1)) (justify left)))
(symbol (lib_id "power:PWR_FLAG") (at 120.65 151.13 0) (unit 1) (in_bom yes) (on_board yes) (dnp no)(property "Reference" "#FLG01" (at 120.65 146.04999999999998 0) (effects (font (size 1.27 1.27)) )) (property "Value" "PWR_FLAG" (at 120.65 148.04999999999998 0) (effects (font (size 1.05 1.05)) )) (property "Footprint" "" (at 120.65 151.13 0) (effects (font (size 1 1)) hide))(pin "1"))
(global_label "GND" (shape passive) (at 120.65 156.21 0) (effects (font (size 0.95 0.95)) (justify left)))
(symbol (lib_id "power:PWR_FLAG") (at 140.97 151.13 0) (unit 1) (in_bom yes) (on_board yes) (dnp no)(property "Reference" "#FLG02" (at 140.97 146.04999999999998 0) (effects (font (size 1.27 1.27)) )) (property "Value" "PWR_FLAG" (at 140.97 148.04999999999998 0) (effects (font (size 1.05 1.05)) )) (property "Footprint" "" (at 140.97 151.13 0) (effects (font (size 1 1)) hide))(pin "1"))
(global_label "VBAT" (shape passive) (at 140.97 156.21 0) (effects (font (size 0.95 0.95)) (justify left)))
(symbol (lib_id "power:PWR_FLAG") (at 161.29 151.13 0) (unit 1) (in_bom yes) (on_board yes) (dnp no)(property "Reference" "#FLG03" (at 161.29 146.04999999999998 0) (effects (font (size 1.27 1.27)) )) (property "Value" "PWR_FLAG" (at 161.29 148.04999999999998 0) (effects (font (size 1.05 1.05)) )) (property "Footprint" "" (at 161.29 151.13 0) (effects (font (size 1 1)) hide))(pin "1"))
(global_label "XIAO_5V" (shape passive) (at 161.29 156.21 0) (effects (font (size 0.95 0.95)) (justify left)))
(sheet (at 15.24 185.42) (size 63.5 8.89) (stroke (width 0) (type default)) (fill (color 0 0 0 0)) (property "Sheetname" "02_NFC_Latch" (at 15.24 184.42 0) (effects (font (size 1 1)) (justify left))) (property "Sheetfile" "02_NFC_Latch.kicad_sch" (at 15.24 195.57999999999998 0) (effects (font (size 0.7 0.7)) (justify left))))
(sheet (at 88.89999999999999 185.42) (size 63.5 8.89) (stroke (width 0) (type default)) (fill (color 0 0 0 0)) (property "Sheetname" "03_Controller_FPC" (at 88.89999999999999 184.42 0) (effects (font (size 1 1)) (justify left))) (property "Sheetfile" "03_Controller_FPC.kicad_sch" (at 88.89999999999999 195.57999999999998 0) (effects (font (size 0.7 0.7)) (justify left))))
(wire (pts (xy 34.29 137.16) (xy 44.45 137.16)) (stroke (width 0) (type default)))
(wire (pts (xy 35.56 49.53) (xy 45.72 49.53)) (stroke (width 0) (type default)))
(wire (pts (xy 35.56 52.07) (xy 35.56 62.23)) (stroke (width 0) (type default)))
(wire (pts (xy 52.07 137.16) (xy 81.28 137.16)) (stroke (width 0) (type default)))
(wire (pts (xy 53.34 49.53) (xy 66.04 49.53)) (stroke (width 0) (type default)))
(wire (pts (xy 71.12 57.15) (xy 71.12 64.77)) (stroke (width 0) (type default)))
(wire (pts (xy 76.2 49.53) (xy 83.82 49.53)) (stroke (width 0) (type default)))
(wire (pts (xy 83.82 49.53) (xy 83.82 55.88)) (stroke (width 0) (type default)))
(wire (pts (xy 83.82 55.88) (xy 91.44 55.88)) (stroke (width 0) (type default)))
(wire (pts (xy 91.44 55.88) (xy 91.44 72.39)) (stroke (width 0) (type default)))
(wire (pts (xy 91.44 55.88) (xy 105.41 55.88)) (stroke (width 0) (type default)))
(wire (pts (xy 91.44 80.01) (xy 91.44 85.09)) (stroke (width 0) (type default)))
(wire (pts (xy 91.44 137.16) (xy 99.06 137.16)) (stroke (width 0) (type default)))
(wire (pts (xy 105.41 55.88) (xy 105.41 72.39)) (stroke (width 0) (type default)))
(wire (pts (xy 105.41 55.88) (xy 114.3 55.88)) (stroke (width 0) (type default)))
(wire (pts (xy 105.41 80.01) (xy 105.41 85.09)) (stroke (width 0) (type default)))
(wire (pts (xy 114.3 35.56) (xy 114.3 55.88)) (stroke (width 0) (type default)))
(wire (pts (xy 114.3 35.56) (xy 135.89 35.56)) (stroke (width 0) (type default)))
(wire (pts (xy 114.3 55.88) (xy 121.92 55.88)) (stroke (width 0) (type default)))
(wire (pts (xy 116.84 58.42) (xy 121.92 58.42)) (stroke (width 0) (type default)))
(wire (pts (xy 119.38 60.96) (xy 119.38 120.65)) (stroke (width 0) (type default)))
(wire (pts (xy 119.38 60.96) (xy 121.92 60.96)) (stroke (width 0) (type default)))
(wire (pts (xy 119.38 120.65) (xy 139.7 120.65)) (stroke (width 0) (type default)))
(wire (pts (xy 120.65 151.13) (xy 120.65 156.21)) (stroke (width 0) (type default)))
(wire (pts (xy 139.7 67.31) (xy 139.7 77.47)) (stroke (width 0) (type default)))
(wire (pts (xy 139.7 105.41) (xy 149.86 105.41)) (stroke (width 0) (type default)))
(wire (pts (xy 139.7 113.03) (xy 139.7 120.65)) (stroke (width 0) (type default)))
(wire (pts (xy 139.7 120.65) (xy 139.7 128.27)) (stroke (width 0) (type default)))
(wire (pts (xy 139.7 135.89) (xy 139.7 140.97)) (stroke (width 0) (type default)))
(wire (pts (xy 140.97 151.13) (xy 140.97 156.21)) (stroke (width 0) (type default)))
(wire (pts (xy 143.51 35.56) (xy 165.1 35.56)) (stroke (width 0) (type default)))
(wire (pts (xy 149.86 87.63) (xy 149.86 105.41)) (stroke (width 0) (type default)))
(wire (pts (xy 149.86 87.63) (xy 167.64 87.63)) (stroke (width 0) (type default)))
(wire (pts (xy 157.48 57.15) (xy 165.1 57.15)) (stroke (width 0) (type default)))
(wire (pts (xy 157.48 59.69) (xy 167.64 59.69)) (stroke (width 0) (type default)))
(wire (pts (xy 161.29 151.13) (xy 161.29 156.21)) (stroke (width 0) (type default)))
(wire (pts (xy 165.1 35.56) (xy 165.1 57.15)) (stroke (width 0) (type default)))
(wire (pts (xy 167.64 59.69) (xy 167.64 87.63)) (stroke (width 0) (type default)))
(wire (pts (xy 167.64 59.69) (xy 177.8 59.69)) (stroke (width 0) (type default)))
(wire (pts (xy 177.8 59.69) (xy 177.8 72.39)) (stroke (width 0) (type default)))
(wire (pts (xy 177.8 59.69) (xy 180.34 59.69)) (stroke (width 0) (type default)))
(wire (pts (xy 177.8 80.01) (xy 177.8 85.09)) (stroke (width 0) (type default)))
(wire (pts (xy 180.34 59.69) (xy 190.5 59.69)) (stroke (width 0) (type default)))
(wire (pts (xy 190.5 59.69) (xy 190.5 85.09)) (stroke (width 0) (type default)))
(wire (pts (xy 190.5 59.69) (xy 203.2 59.69)) (stroke (width 0) (type default)))
(wire (pts (xy 190.5 92.71) (xy 190.5 97.79)) (stroke (width 0) (type default)))
(wire (pts (xy 203.2 59.69) (xy 203.2 72.39)) (stroke (width 0) (type default)))
(wire (pts (xy 203.2 59.69) (xy 208.28 59.69)) (stroke (width 0) (type default)))
(wire (pts (xy 203.2 80.01) (xy 203.2 85.09)) (stroke (width 0) (type default)))
(wire (pts (xy 208.28 54.61) (xy 208.28 57.15)) (stroke (width 0) (type default)))
(wire (pts (xy 208.28 54.61) (xy 215.9 54.61)) (stroke (width 0) (type default)))
(wire (pts (xy 208.28 57.15) (xy 208.28 59.69)) (stroke (width 0) (type default)))
(wire (pts (xy 208.28 57.15) (xy 215.9 57.15)) (stroke (width 0) (type default)))
(wire (pts (xy 208.28 59.69) (xy 215.9 59.69)) (stroke (width 0) (type default)))
(wire (pts (xy 210.82 62.23) (xy 215.9 62.23)) (stroke (width 0) (type default)))
(wire (pts (xy 220.98 142.24) (xy 228.6 142.24)) (stroke (width 0) (type default)))
(wire (pts (xy 231.14 68.58) (xy 231.14 80.01)) (stroke (width 0) (type default)))
(wire (pts (xy 231.14 80.01) (xy 236.22 80.01)) (stroke (width 0) (type default)))
(wire (pts (xy 236.22 68.58) (xy 236.22 80.01)) (stroke (width 0) (type default)))
(wire (pts (xy 236.22 111.76) (xy 236.22 118.11)) (stroke (width 0) (type default)))
(wire (pts (xy 236.22 111.76) (xy 281.94 111.76)) (stroke (width 0) (type default)))
(wire (pts (xy 236.22 125.73) (xy 236.22 137.16)) (stroke (width 0) (type default)))
(wire (pts (xy 236.22 147.32) (xy 236.22 152.4)) (stroke (width 0) (type default)))
(wire (pts (xy 251.46 55.88) (xy 259.08 55.88)) (stroke (width 0) (type default)))
(wire (pts (xy 251.46 58.42) (xy 259.08 58.42)) (stroke (width 0) (type default)))
(wire (pts (xy 251.46 60.96) (xy 259.08 60.96)) (stroke (width 0) (type default)))
(wire (pts (xy 259.08 55.88) (xy 259.08 58.42)) (stroke (width 0) (type default)))
(wire (pts (xy 259.08 55.88) (xy 269.24 55.88)) (stroke (width 0) (type default)))
(wire (pts (xy 259.08 60.96) (xy 259.08 92.71)) (stroke (width 0) (type default)))
(wire (pts (xy 259.08 100.33) (xy 259.08 105.41)) (stroke (width 0) (type default)))
(wire (pts (xy 269.24 55.88) (xy 274.32 55.88)) (stroke (width 0) (type default)))
(wire (pts (xy 274.32 55.88) (xy 274.32 72.39)) (stroke (width 0) (type default)))
(wire (pts (xy 274.32 55.88) (xy 281.94 55.88)) (stroke (width 0) (type default)))
(wire (pts (xy 274.32 80.01) (xy 274.32 85.09)) (stroke (width 0) (type default)))
(wire (pts (xy 281.94 55.88) (xy 281.94 111.76)) (stroke (width 0) (type default)))
(sheet_instances (path "" (page "1"))))
